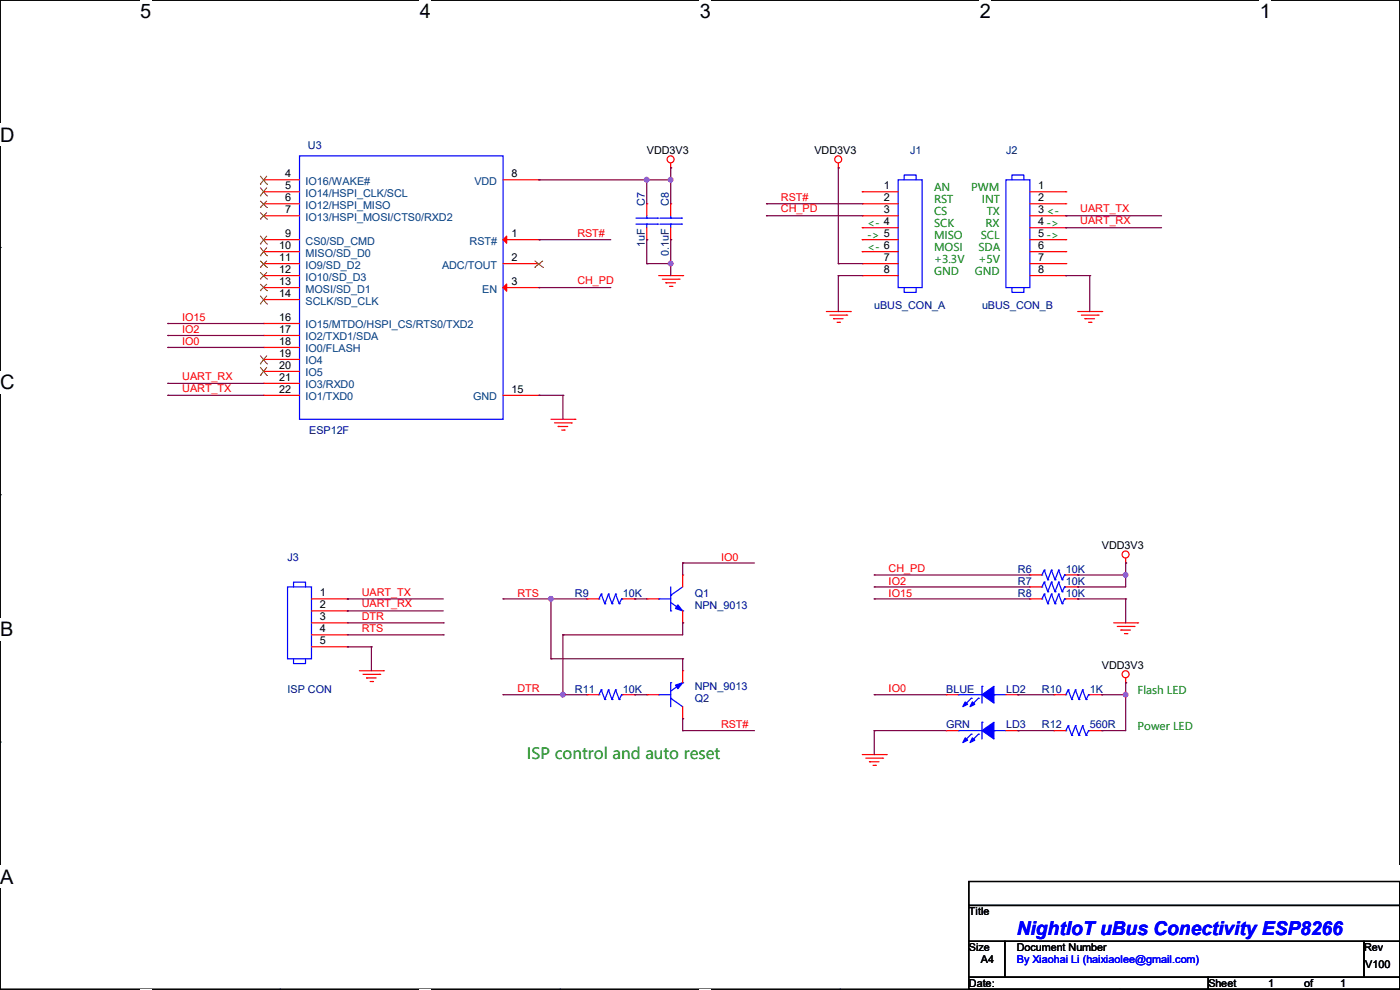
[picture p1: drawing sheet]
# OrCAD Capture schematic NightIoT_uBus_Conect_ESP8266_V100_SCH.DSN
size A4; title: NightIoT uBus Conectivity ESP8266; rev: V100; note: By Xiaohai Li (haixiaolee@gmail.com)

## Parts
C7  1uF  [C0603]
C8  0.1uF  [C0603]
J1  uBUS_CON_A  [SIP8]
J2  uBUS_CON_B  [SIP8]
J3  ISP CON  [SIP5]
LD2  BLUE  [LED0603]
LD3  GRN  [LED0603]
Q1  NPN_9013  [SOT23]
Q2  NPN_9013  [SOT23]
R6  10K  [R0603]
R7  10K  [R0603]
R8  10K  [R0603]
R9  10K  [R0603]
R10  1K  [R0603]
R11  10K  [R0603]
R12  560R  [R0603]
U3  ESP12F  [ESP12F]

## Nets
GND: C7.2 C8.2 J1.8 J2.8 J3.5 LD3.2(CATHODE) R8.1 U3.15(GND)
VDD3V3: C7.1 C8.1 J1.7 R6.1 R7.1 R10.1 R12.1 U3.8(VDD)
CH_PD: J1.3 R6.2 U3.3(EN)
DTR: J3.3 Q1.2(EMITTER) R11.2
IO0: LD2.2(CATHODE) Q1.3(COLLECTOR) U3.18(IO0/FLASH)
IO2: R7.2 U3.17(IO2/TXD1/SDA)
IO15: R8.2 U3.16(IO15/MTDO/HSPI_CS/RTS0/TXD2)
RST#: J1.2 Q2.3(COLLECTOR) U3.1(RST#)
RTS: J3.4 Q2.2(EMITTER) R9.2
UART_RX: J2.4 J3.2 U3.21(IO3/RXD0)
UART_TX: J2.3 J3.1 U3.22(IO1/TXD0)
N1533004: Q1.1(BASE) R9.1
N1533008: Q2.1(BASE) R11.1
N1536645: LD2.1(ANODE) R10.2
N1536681: LD3.1(ANODE) R12.2

Not connected (* = marked no-connect by the designer): J1 1 4 5 6; J2 1 2 5 6 7; U3 2(ADC/TOUT)* 4(IO16/WAKE#)* 5(IO14/HSPI_CLK/SCL)* 6(IO12/HSPI_MISO)* 7(IO13/HSPI_MOSI/CTS0/RXD2)* 9(CS0/SD_CMD)* 10(MISO/SD_D0)* 11(IO9/SD_D2)* 12(IO10/SD_D3)* 13(MOSI/SD_D1)* 14(SCLK/SD_CLK)* 19(IO4)* 20(IO5)*

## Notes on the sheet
- AN
- PWM
- CS
- RST
- INT
- TX
- <-
- <-
- SCK
- RX
- ->
- ->
- MISO
- SCL
- ->
- <-
- MOSI
- SDA
- +3.3V
- +5V
- GND
- GND
- Flash LED
- Power LED
- ISP control and auto reset
